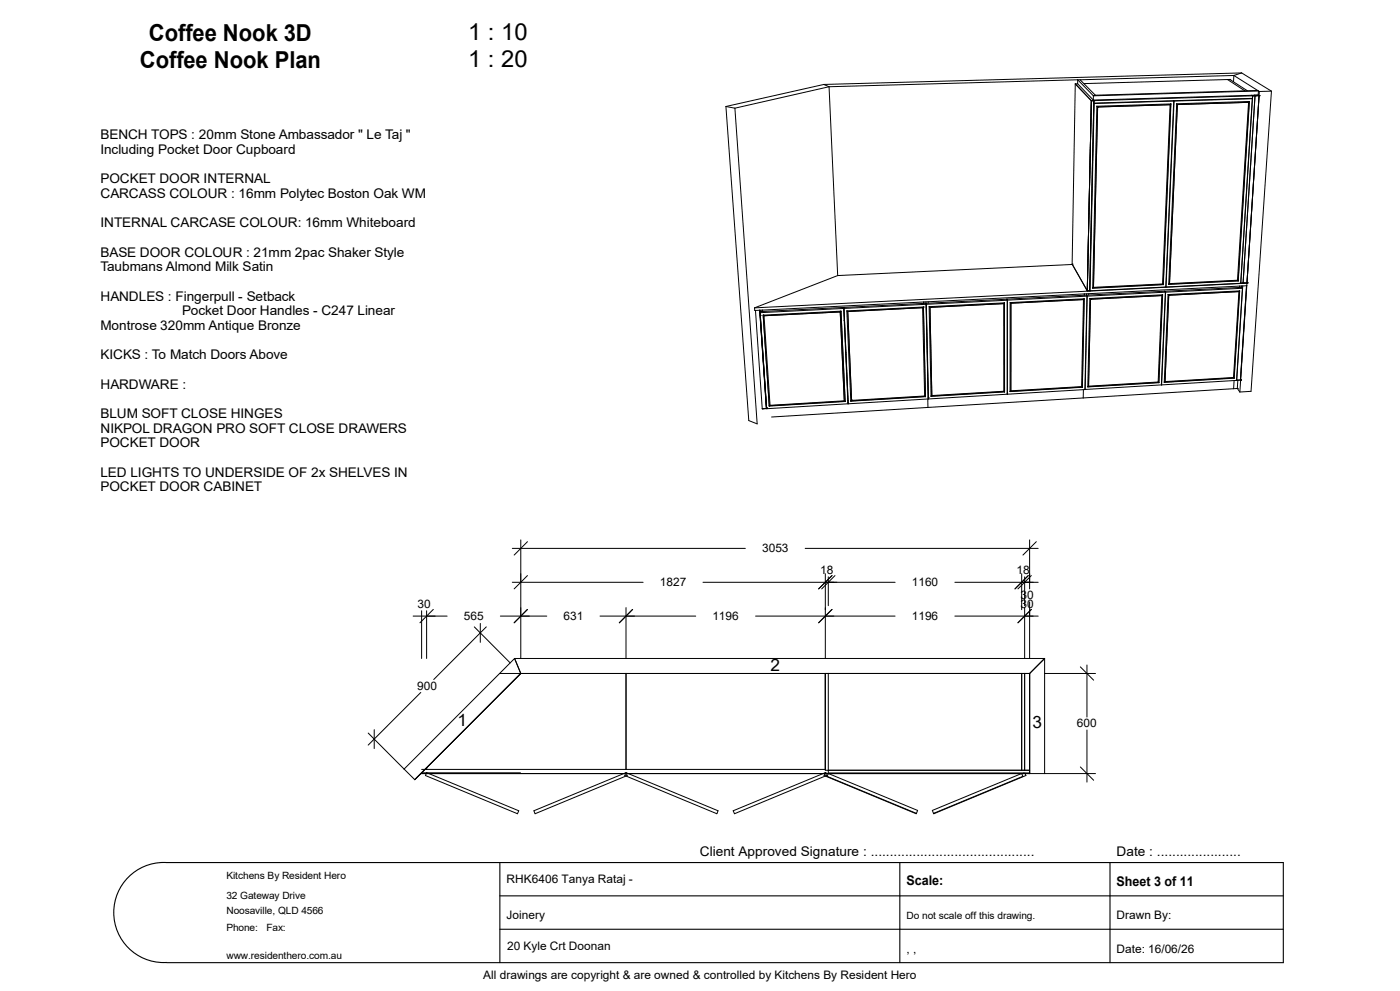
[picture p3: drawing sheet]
<svg xmlns="http://www.w3.org/2000/svg" width="420mm" height="297mm" viewBox="0 0 420 297" stroke-linecap="round" stroke-linejoin="round" font-family="sans-serif">
<path d="M150 258.5v30M269.9 258.5v30M333 258.5v30M150 268.5h235M150 278.5h235M50 288.5a15 15 0 0 1-15.9-15 15 15 0 0 1 15.9-15h335v30h-335" fill="none" stroke="#000" stroke-width=".33"/>
<g fill="none" stroke="#000" stroke-width=".3">
<path d="M217.8 31.9l2.7 .5M217.8 31.9l6.8 94.2 2.5 .9-6.6-94.6M247.1 25.3l-29.3 6.6M247.1 25.3l1.6 .7M248.7 26l-28.2 6.4M248.7 26l2.6 56.6M322.6 25.1l4.8 5.1M322.6 25.1l-1 54.1M323.3 25.1h-.7M323.3 25.1l4.7 4.9M323.3 23.9l-74.6 2.1M323.3 23.9h.7"/>
<path d="M323.3 23.9v1.2M323.3 23.9l4.7 4.8M324 23.9l4.6 4.6M327.4 30.2h.1M327.4 30.2l-1.2 57M328 30l.2 .2M328 28.7v1.3M328.1 30.9l.1 .1M328.1 30.9l-1.2 56.2M328.2 30.2h.1M328.2 30.2l-.1 .7M328.2 30.2h-.8"/>
<path d="M328.2 31l-1.2 56.2M328.6 28.5l-.6 .2M329 31.8l.3 .3M329 31.8l-1.2 54.6M329.3 32.1h.1M329.3 32.1l-1.3 54M351 31.4l-21.7 .7M351 31.4l-2.2 53.7M351.2 31.2l-.3 .2M351.2 31.2l-2.3 54.1M351.3 31.2l-22.3 .6M351.3 31.2l-.3 .2"/>
<path d="M351.3 31.2l-2.3 54.1M352 30.2l.1 .1M352.1 30.2l.1 .1M352.1 30.3l-23.9 .7M352.1 30.3l-2.4 55.7-22.7 1.2M352.2 30.3l-2.4 55.7M353 31.1l.2 .2M353.2 31.3h.1M353.2 31.3l-2.4 53.7M368.2 23.8l-43 1.3M368.2 23.8l5.2 3.4M368.9 23.8h.1"/>
<path d="M368.9 23.8h-.7M368.9 23.8l5.3 3.4M370.1 22.6l-46.1 1.3M370.1 22.6l-.1 1.9M370.1 22.6l7.2 4.5M372.5 21.9l-125.4 3.4M372.5 21.9l-2.4 .7M372.5 21.9l8.9 5.4M374.5 30.7l-21.3 .6M374.5 30.7h.1M374.6 30.7l-3.4 53.3M374.7 30.4l-.2 .3"/>
<path d="M374.8 30.4l-3.4 53.7M374.8 30.4l-21.8 .7-2.4 54.1M374.8 30.4l-.2 .3M374.8 30.4l-3.3 53.8M375.5 28.6l-47.5 1.4M375.5 28.6l.3 .1M375.5 29.5l.2 .1M375.7 29.6l-23.5 .7M375.7 29.6l-3.5 55.3-22.4 1.1M375.7 29.5l-47.6 1.4M375.7 29.5l-3.5 55.4M375.8 28.7h.1"/>
<path d="M375.8 28.7l-47.6 1.5M375.8 28.7l-.1 .8M375.8 28.7h.7M376.2 28.5l-.7 .1M376.2 28.5h.1M376.3 28.5l.2 .2M376.5 28.7h.1M376.5 28.7l-3.6 56.1M377.3 27.1l-48.7 1.4M377.3 27.1l.2 .2M377.4 28.5h-1.2M377.5 28.5h.1"/>
<path d="M377.5 28.5l.2 .2M377.5 27.3l-49.5 1.4M377.5 27.3l.3 .1M377.5 27.3l-.1 1.2M377.7 28.7h.1M377.7 28.7h-1.2M377.7 28.7l-3.6 56.1M377.8 27.4l-.1 1.3M381.4 27.3l-3.6 .1M381.4 27.3l-6.1 90-3.4 .2M321.6 79.2h.1M321.6 79.2l4.6 8"/>
<path d="M321.7 79.3l-70.4 3.3M226.6 93l2.1 29.5M228 93l1.9 29.4M228 93.7l.1 .8M228.1 94.5h.1M228.7 92.9v.5M228.9 94.5h.1M228.9 94.5l.3 .2M228.9 94.5l1.9 27.2M229 94.5l.3 .1M229.2 94.6v.1M229.2 94.7l1.8 26.8"/>
<path d="M251.3 82.6l-24.9 9.7M252.1 93.5l-22.9 1.1M252.1 93.5h.1M252.1 93.5l1.2 26.6 .2 .2M252.2 93.3l-.2 .2M252.3 93.3l-23.4 1.2M252.3 93.3l-.2 .2M252.3 93.3l1.2 27M253.1 92.4v-.3l-25 1.3-.1 .3M253.1 92.4l-25.1 1.3M253.1 92.4l1.3 28.6-24.4 1.5-2-28.8M253.1 93h.1"/>
<path d="M253.2 92.4v-.3l24.5-1.2 .8 28.7M253.2 92.4l1.2 28.6M253.3 95.9v.1M253.3 96v.1M253.3 97.1h.1M253.3 97.5h.1M253.4 97.1l-.1 .1M254 93.2l.3 .2M254 93.2l1.2 27M254.1 93.2l.3 .2M254.3 93.4h.1M254.3 93.4l1.2 26.6"/>
<path d="M276.8 92.2l.2-.2-23 1.2M276.8 92.2l-22.5 1.2M276.8 92.2h.1M276.8 92.2l.6 26.5M276.9 92l-.2 .2M277 92h.1M277 92l.6 26.9M277.1 90.5v.4M277.8 90.5v.6M277.8 92h.1M278.5 90.4v.4M278.7 91.9l.3 .2"/>
<path d="M278.7 91.9l.6 26.9M278.8 91.9l.2 .2M279 92.1h.1M279 92.1l.5 26.5M301.1 91l-22.1 1.1M301.1 91v26.3M301.2 90.8l-.2 .2M301.3 90.8h.1M301.3 90.8l-22.6 1.1M301.3 90.8l-.2 .2M301.3 90.8l.1 26.7M302.1 89.7v.2"/>
<path d="M302.1 89.7l.1 .3M302.1 90l-.1-.3-24.2 1.2 .7 28.7v-.4M302.1 90l-48.9 2.4M302.1 90v28.2l-47.7 2.8M302.2 90v28.2M303 90.7v26.7M303.1 90.7l.2 .2M303.3 90.9l-.1 26.2M325 89.8l-21.7 1.1M325 89.8h.1M325 89.8l-.5 26.1M325.1 89.6l-.2 .2"/>
<path d="M325.2 89.6h.1M325.3 89.6l-22.3 1.1M325.3 89.6l-.3 .2M325.3 89.6l-.6 26.5M325.3 88.1v.4M326 88.1l-.1 .4M326 88.5v.1M326 88.5l.2 .3M326.1 88.8l-.2-.3-23.8 1.2M326.1 88.8l-23.9 1.2M326.1 88.8l-.6 28-23.3 1.4M326.2 88.8l-.7 27.9"/>
<path d="M326.2 88.8l23.4-1.2-1.2 27.8-22.9 1.3M326.6 88v.4M326.9 87.1h.1M326.9 87l.1 .2M326.9 87.1l-.7 .1M326.9 89.5l-.6 26.5M326.9 89.5l.3 .2M327 89.5l.2 .2M327.1 89.7h.1M327.1 89.7l-.5 26M328 86.1h.1M328 86l-.2 .2"/>
<path d="M328 86.1l-.2 .3M348.5 88.6l-21.4 1.1M348.5 88.6l-1.1 25.9M348.7 88.4l-.3 .2M348.7 88.4l-1.1 26.2M348.8 85.1l-20.8 1M348.8 85.1l.1 .2M348.8 85.1l.2 .2M348.8 88.4l-21.9 1.1M348.8 88.4l-.3 .2M348.8 88.4l-1.1 26.3M348.9 85.3l-21.1 1"/>
<path d="M348.9 85.3h.1M349 85.3l-21.2 1.1M349.7 87.6l-.3-.3-23.4 1.2M349.7 87.6l-1.2 27.8M349.7 85.9l.1 .1M350.4 88.3l.2 .2M350.6 88.5h.1M350.6 88.5l-1.1 25.8M350.8 85h.1M350.9 85l-.3 .2M371.2 84l-20.3 1M371.3 84h.1"/>
<path d="M371.3 84l.2 .2M371.4 84.1l-20.8 1.1 .2-.3M371.4 84.1h.1M371.5 84.2l-20.9 1M371.7 87.4l-21.1 1.1M371.7 87.4l-1.7 25.7M371.8 87.2l-.3 .2M371.8 87.2l-1.6 26M371.9 87.2l-21.5 1.1-1.1 26.3M371.9 85.7v.4M371.9 87.2l-.2 .2M371.9 87.2l-1.7 26.2"/>
<path d="M372.2 84.8v.1M372.6 85.7l-.1 .5v-.5M372.7 86.4l-23 1.2M372.7 86.4l-.2-.3-23.1 1.3M372.7 86.4l-1.7 27.6-22.5 1.4M372.8 85.7l-1.8 28.3M372.9 84.8h.1M372.9 84.8l-.7 .1M374 85.6l-1.9 28.3M374 84.8l.1 .1M374 85.6l-2.1 31.9M374 85.6l-147.6 7.5v-.8"/>
<path d="M374.1 84.9l-147.7 7.4M374.1 84.9l-.1 .7M374.1 84.8h.1M374.1 84.8h-1.2M374.1 84.8v.1M253.7 105.7h.1M253.7 106.3h.1M253.9 111h.1M255.5 119.9h.1M255.5 120h.1M277.4 118.7l-21.9 1.3M277.4 118.6l.2 .2"/>
<path d="M277.4 118.7l.2 .2M277.6 118.8l-22.4 1.4 .3-.3M277.6 118.8v.1M277.6 118.9l-22.4 1.3M278.3 119.6l.1 2.5M278.5 119.2h.1M279.5 118.5l-.2 .2M279.5 118.6l-.2 .2M301.1 117.3l-21.6 1.3M301.1 117.2l.2 .2M301.1 117.3l.3 .2M301.3 117.4l-22 1.3"/>
<path d="M301.3 117.4l.1 .1M301.4 117.5l-22.1 1.3M302.1 117.9l.1 .3M303.2 117.1h.1M303.2 117.1l-.2 .3M324.5 115.9l-21.3 1.2M324.5 115.8l.2 .2M324.5 115.9l.2 .2M324.7 116l-21.7 1.3 .2-.3M324.7 116v.1M324.7 116.1l-21.7 1.3M325 116.8v2.5"/>
<path d="M325.5 116.6v.1M326.6 115.7l-.3 .3M347.4 114.5l-20.8 1.2M347.4 114.5l.2 .1M347.4 114.5l.3 .2M347.6 114.6l-21.3 1.3 .3-.3M347.6 114.6h.1M347.6 114.6l.1 .1M347.7 114.7l-21.4 1.3M348.4 115.2l.1 .2M349.5 114.3l-.2 .2M349.5 114.4l-.2 .2"/>
<path d="M349.5 114.3v.1M370 113.1l-20.5 1.3M370 113.1l.2 .1M370 113.1l.2 .3M370.1 116.5l-91.7 5.6M370.2 113.2l-20.9 1.3M370.2 113.2h.1M370.2 113.2v.2M370.2 114l-.1 2.5M370.2 113.4l-20.9 1.2M371 113.9v.1M371 114h.1"/>
<path d="M371.2 116.4h.1M371.2 116.4l-1.1 .1M371.2 116.4l.7 1.1M371.3 113.9l-.1 2.5M372.1 113.9h.1M372.1 113.9l-1.1 .1M228.7 122.5h.1M229.9 122.4h.1M229.9 122.4l-1.2 .1M229.9 122.1h.1M229.9 122.1v.3M230.8 121.6v.1"/>
<path d="M231 121.4l-.2 .2M231 121.5l-.2 .2M253.5 120.3l-22.7 1.3M253.5 120.3h.1M253.5 120.3l-.2-.2-22.3 1.4M253.5 120.3l-22.7 1.4M254.4 120.6h.1M254.4 120h-.1M255.5 120l-.3 .2M278.4 122.1l-46.9 2.9M153.7 174.5h39.2M153.7 164.4h69.9"/>
<path d="M156.2 161.8v35.6M158.2 172.5l-4 4M158.2 162.3l-4 4.1M210.9 174.5h57.6M241.5 164.4h69.9M247.6 172v25.4M248.5 172.9v8.6M249.6 172.5l-4 4M250.5 172.5l-4 4M286.5 174.5h24.9M306.5 172v10.7M307.4 172.9v8.6"/>
<path d="M308.5 172.5l-4 4M308.9 161.8v14.7M309.4 172.5l-4 4M310.9 162.3l-4 4.1M123.9 184.7h10.2M126.5 183v14.4M128 183v14.4M130 182.6l-4 4.1M142.3 187.9l10.8 10.8M144.1 186.9v5.6M145.9 187.9l-15.8 15.7M150.1 184.7h13.9"/>
<path d="M154.4 197.4l1.8 4.4-31.8 31.9M154.4 197.4l-33.2 33.1M154.4 197.4h159M158.2 182.6l-4 4.1M180 184.7h28.7M187.8 182.1v15.3M189.8 182.6l-4 4.1M226.7 184.7h41.8M249.6 182.6l-4 4.1M286.5 184.7h24.9M307.4 182.1v15.3M308.9 180.4v17"/>
<path d="M309.4 182.6l-4 4.1M313.4 197.4l-4.5 4.4M313.4 197.4v34.4M324.1 199.9l4 4M326.1 199.3v15.6M110.5 219.7l10.7 10.8M112.3 218.7v5.7M126.2 207.5l-15.7 15.8M149.9 201.8h159M187.8 201.8v28.8M247.6 201.8v29.1h61.3M248.5 201.8v29.9h60.4"/>
<path d="M306.5 201.8v29.1M307.4 201.8v29.1M308.9 201.8v30M313.4 201.8h15.2M326.1 218.8v15.6M121.2 230.5l3.2 3.2M126.5 230.6h121.1M126.5 231.6h29.6M128 230.1v.5M128 231.6l27.6 11.4-.4 .9-27.6-11.5zM187.8 231.6l-.4 .8 .4 .2M187.8 231.6l.4 .8-.4 .2"/>
<path d="M187.8 231.6l-27.6 11.4 .3 .9 27.3-11.3M187.8 231.6l27.6 11.4-.3 .9-27.3-11.3M247.6 231.6l-.4 .8 .4 .2M247.6 231.6l.3 .8-.3 .2M247.6 231.6l.9 .3M247.6 231.6l-27.6 11.4 .3 .9 27.3-11.3M247.6 232.6l27.3 11.2M248.5 231.8l26.8 11.1-.4 .9-26.8-11.1zM307.2 231.7l-.7 .2M307.4 231.7l.4 .7-27.7 11.4M324.1 229.9l4 4M328.6 231.8h-202.4l-1.8 1.9"/>
<path d="M279.7 242.9l26.8-11.1 .3 .9-26.7 11.1zM280.1 243.8h.1"/>
</g>
<g font-size="7">
<text x="44.6" y="12.2">Coffee Nook 3D</text>
<text x="140.4" y="12">1 : 10</text>
<text x="41.9" y="20.2">Coffee Nook Plan</text>
<text x="140.4" y="20.1">1 : 20</text>
</g>
<g font-size="5.1">
<text x="231.1" y="201">2</text>
<text x="137.3" y="217.5">1</text>
<text x="309.7" y="218.3">3</text>
</g>
<g font-size="4">
<text x="30.1" y="41.8">BENCH TOPS : 20mm Stone Ambassador &quot; Le Taj &quot;</text>
<text x="30.1" y="46.2">Including Pocket Door Cupboard</text>
<text x="30.1" y="54.9">POCKET DOOR INTERNAL</text>
<text x="30.1" y="59.4">CARCASS COLOUR : 16mm Polytec Boston Oak WM</text>
<text x="30.1" y="68.2">INTERNAL CARCASE COLOUR: 16mm Whiteboard</text>
<text x="30.1" y="76.9">BASE DOOR COLOUR : 21mm 2pac Shaker Style</text>
<text x="30.1" y="81.3">Taubmans Almond Milk Satin</text>
<text x="30.1" y="90.1">HANDLES : Fingerpull - Setback</text>
<text x="54.6" y="94.5">Pocket Door Handles - C247 Linear</text>
<text x="30.1" y="98.9">Montrose 320mm Antique Bronze</text>
<text x="30.1" y="107.7">KICKS : To Match Doors Above</text>
<text x="30.1" y="116.5">HARDWARE :</text>
<text x="30.1" y="125.3">BLUM SOFT CLOSE HINGES</text>
<text x="30.1" y="129.7">NIKPOL DRAGON PRO SOFT CLOSE DRAWERS</text>
<text x="30.1" y="134.1">POCKET DOOR</text>
<text x="30.1" y="142.8">LED LIGHTS TO UNDERSIDE OF 2x SHELVES IN</text>
<text x="30.1" y="147.2">POCKET DOOR CABINET</text>
<text x="210" y="256.5">Client Approved Signature : ...........................................</text>
<text x="335" y="256.5">Date : ......................</text>
<text x="272" y="265.3">Scale:</text>
<text x="335" y="265.5">Sheet 3 of 11</text>
</g>
<g font-size="3.5">
<text x="228.6" y="165.5">3053</text>
<text x="246" y="172.1">18</text>
<text x="304.9" y="172.1">18</text>
<text x="197.9" y="175.7">1827</text>
<text x="273.5" y="175.7">1160</text>
<text x="306.2" y="179.6">30</text>
<text x="125.2" y="182.3">30</text>
<text x="139.1" y="185.8">565</text>
<text x="169" y="185.8">631</text>
<text x="213.7" y="185.8">1196</text>
<text x="273.5" y="185.8">1196</text>
<text x="306.2" y="182.3">30</text>
<text x="125.2" y="206.8">900</text>
<text x="323.1" y="218">600</text>
<text x="152" y="264.5">RHK6406 Tanya Rataj -</text>
<text x="152" y="275.5">Joinery</text>
<text x="335" y="275.5">Drawn By:</text>
<text x="152.1" y="284.6">20 Kyle Crt Doonan</text>
<text x="272" y="285.5">, ,</text>
<text x="335" y="285.5">Date: 16/06/26</text>
<text x="145" y="293.5">All drawings are copyright &amp; are owned &amp; controlled by Kitchens By Resident Hero</text>
</g>
<g font-size="3">
<text x="67.9" y="263.5">Kitchens By Resident Hero</text>
<text x="67.9" y="269.5">32 Gateway Drive</text>
<text x="67.9" y="274">Noosaville, QLD 4566</text>
<text x="272" y="275.5">Do not scale off this drawing.</text>
<text x="67.9" y="279">Phone:</text>
<text x="79.9" y="279">Fax:</text>
<text x="67.9" y="287.5">www.residenthero.com.au</text>
</g>
</svg>
